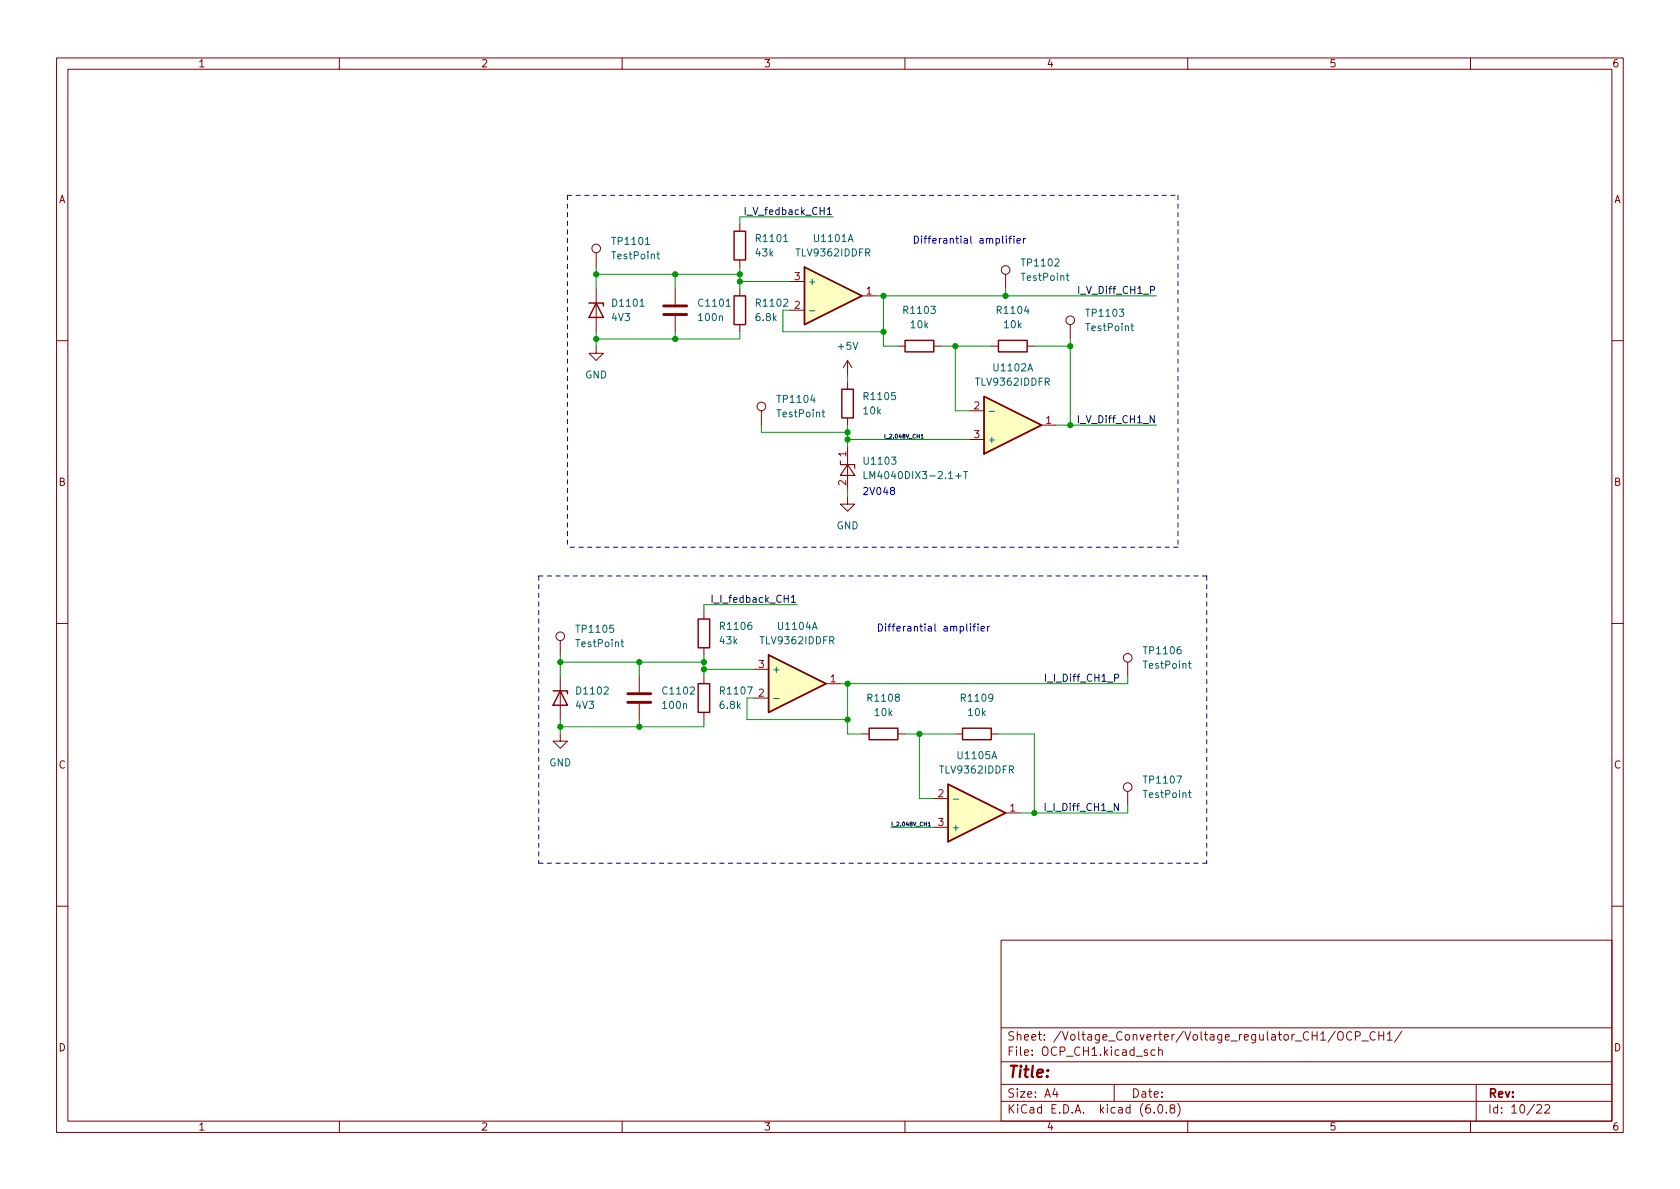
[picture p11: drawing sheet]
<svg xmlns="http://www.w3.org/2000/svg" width="297mm" height="210mm" viewBox="0 0 297 210" stroke-linecap="round" stroke-linejoin="round" font-family="sans-serif">
<g fill="none" stroke="#840000" stroke-width=".18">
<path d="M10 10.2h277v190.1h-277zM12 12.2h273v186.1h-273zM60 10.2v2M110 10.2v2M160 10.2v2M210 10.2v2M260 10.2v2M130.8 39.6v1.3M105.4 44.7v2.5M105.4 51v7.7M119.4 51v2.8M119.4 55.9v2.8"/>
<path d="M130.8 46v1.2M130.8 51v1.3M130.8 57.4v1.3M139.7 54.9h2.5M139.7 49.8h2.5M152.4 52.3h2.5M177.8 48.5v2.5M189.2 57.4v2.5M10 60.2h2M105.4 61.2v1.3h1.3l-1.3 1.2-1.3-1.2h1.3M134.6 72.6v2.6M149.9 79v7.6"/>
<path d="M149.9 63.7v2.6M149.9 67.6v1.2M149.9 73.9v1.3M149.9 63.7l-.8 1.3M149.9 63.7l.7 1.3M158.7 61.2h1.3M165.1 61.2h1.3M171.4 72.6h2.6M171.4 77.7h2.6M175.3 61.2h1.2M181.6 61.2h1.3M184.1 75.2h2.6"/>
<path d="M285 60.2h2M149.9 87.9v1.2h1.2l-1.2 1.3-1.3-1.3h1.3M10 110.2h2M99.1 113.3v2.5M99.1 119.6v7.6M113 119.6v2.8M124.5 108.2v1.3M124.5 114.5v1.3M124.5 119.6v1.3M133.3 118.4h2.6M199.4 117.1v2.5M285 110.2h2"/>
<path d="M99.1 129.8v1.3h1.2l-1.2 1.2-1.3-1.2h1.3M113 124.5v2.7M124.5 126v1.2M133.3 123.4h2.6M146 120.9h2.6M152.4 129.8h1.3M158.7 129.8h1.3M168.9 129.8h1.3M175.3 129.8h1.2M199.4 139.9v2.6M165.1 141.2h2.5M165.1 146.3h2.5"/>
<path d="M177.8 143.8h2.5M10 160.2h2M177 166.3h108v32h-108zM285 160.2h2M60 198.3v2M110 198.3v2M160 198.3v2M177 194.8h108M177 191.8h108M177 187.8h108M177 181.8h108M186.5 192.5l-.4 1h1"/>
<path d="M186.9 193v1M197 191.8v3M202.9 185.7l-.4-.1-.2 .2 .1 .3 .5 .1v.4h-.6M204.1 196.7v.1M204.2 185.7l-.4-.1-.3 .3v.4l.1 .3h.6M204.9 185.8l.2-.2 .3 .1 .1 .9M204.9 185.1v1.5M204.9 195.4l.2-.1a.81 .81 0 0 1 .6 .7 .81 .81 0 0 1-.3 .8h-.2a.81 .81 0 0 1-.6-.6 .81 .81 0 0 1 .3-.8zM206.2 196.7v.1M207.1 196l-.2-.3v-.2l.2-.2 .5 .1 .1 .2-.1 .2-.6 .2-.1 .3v.4l.2 .1h.5l.1-.3-.1-.4-.2-.1M208.2 195.1a1.72 1.72 0 0 1 0 2.3M210 198.3v2"/>
<path d="M236.7 182.5a.5 .5 0 0 1 .5 0 .5 .5 0 0 1 .3 .4v.5a.5 .5 0 0 1-.5 .6 .5 .5 0 0 1-.5-.6v-.5zM239 182.6a.6 .6 0 0 0-.7 0 .6 .6 0 0 0-.2 .7 .56 .56 0 0 0 .3 .6 .56 .56 0 0 0 .6-.1M239.6 183.2l.8-.1 .1-.2-.1-.3-.2-.2h-.6v1.5M240.8 184.1h1.1M243.1 182.6a.6 .6 0 0 0-.7 0 .6 .6 0 0 0-.2 .7 .56 .56 0 0 0 .3 .6 .56 .56 0 0 0 .6-.1M243.8 182.4v1.5M243.8 183.1h.8M244.6 182.4v1.5M245.3 182.9l.4-.5v1.5M245.3 183.9h.8M247.9 182.4l-1.3 1.9M260 198.3v2"/>
<path d="M261 191.8v6.5M271.7 195.5l.6-.2 .2 .2 .1 .3-.9 1h.9M273.1 195.5l.6-.2 .2 .2 .1 .3-.9 1h.9"/>
<circle cx="105.4" cy="43.9" r=".76"/>
<circle cx="177.8" cy="47.7" r=".76"/>
<circle cx="189.2" cy="56.6" r=".76"/>
<circle cx="134.6" cy="71.9" r=".76"/>
<circle cx="99.1" cy="112.5" r=".76"/>
<circle cx="199.4" cy="116.3" r=".76"/>
<circle cx="199.4" cy="139.2" r=".76"/>
</g>
<g fill="none" stroke="#006464" stroke-width=".18">
<path d="M116.1 44.9h.5M116.3 44.5v1.1l.3 .2M143.1 54.9h1M188.5 48.7h.5M188.7 48.3v1.1l.3 .2M200 57.6h.4M200.1 57.2v1.1l.3 .2M145.3 72.9h.5M145.5 72.5v1l.3 .2M174.9 72.7h.9M152.8 83.4v1.2h.6M170.4 83.4h.7"/>
<path d="M170.7 83.4v1.2M109.8 113.5h.5M110 113.1v1.1l.3 .2M210.1 117.3h.5M210.3 116.9v1.1l.3 .2M136.8 123.5h.9M210.3 139.8v1l.3 .2M168.5 141.3h1M210.1 140.2h.5"/>
</g>
<g fill="none" stroke="#840000" stroke-width=".25">
<path d="M104.1 53.6h2.6v.5M105.4 53.6l1.3 2.5h-2.6zM129.8 40.9h2v5.1h-2zM129.8 52.3h2v5.1h-2zM142.2 47.2l10.2 5.1-10.2 5.1zM148.8 68.8h2.1v5.1h-2.1zM160 60.2h5.1v2h-5.1zM174 70.1l10.1 5.1-10.1 5.1zM176.5 60.2h5.1v2h-5.1zM123.4 109.5h2.1v5h-2.1zM135.9 115.8l10.1 5.1-10.1 5.1zM97.8 122.2h2.5v.5"/>
<path d="M99.1 122.2l1.2 2.5h-2.5zM123.4 120.9h2.1v5.1h-2.1zM153.7 128.8h5v2h-5zM167.6 138.7l10.2 5.1-10.2 5zM170.2 128.8h5.1v2h-5.1z"/>
</g>
<g fill="#ffffc2" stroke="#ffffc2" stroke-width=".18">
<path d="M167.6 138.7l10.2 5.1-10.2 5z"/>
<path d="M142.2 47.2l10.2 5.1-10.2 5.1z"/>
<path d="M135.9 115.8l10.1 5.1-10.1 5.1z"/>
<path d="M174 70.1l10.1 5.1-10.1 5.1z"/>
</g>
<path d="M148.6 81.5v.7h2.5v.6M149.9 82.2l1.2 1.9h-2.5z" fill="none" stroke="#840000" stroke-width=".2"/>
<path d="M117.3 55.6h4.1M117.3 54.1h4.1M111 124.2h4.1M111 122.7h4.1" fill="none" stroke="#840000" stroke-width=".51"/>
<path d="M131.8 36.7v1.2M190.7 50.6v1.3M162.9 77l.2-.2v.7M162.9 77.5h.4M125.9 105.2v1.3M126.2 106.6h1M184.9 119.2v1.3M164.1 145.6l.2-.2v.7M164.1 146.1h.4M184.8 142.1v1.2" fill="none" stroke="#0f0f0f" stroke-width=".18"/>
<g fill="none" stroke="#0000c2" stroke-width=".18">
<path d="M177.9 41.7v.2M177.9 42.2v.8M178.4 42.2h.4M178.8 41.7l-.3 .2v1.1M179.3 41.7v.2M179.3 42.2v.8M179.8 42.6l.6-.1v-.3h-.4l-.2 .2 .1 .6h.5M181 42.2v.8M181.3 42.2l-.3 .2M157.7 86.7l-.3-.2 .1-.2 .2-.1 .3 .1 .2 .1-.1 .2-.5 .2-.2 .2v.2l.3 .3h.2l.3-.3-.1-.3-.2-.2M171.6 110.3v.1M171.6 110.8v.8"/>
<path d="M172 110.8h.5M172.5 110.3l-.3 .2v1.1M172.9 110.3v.1M172.9 110.8v.8M173.5 111.2l.6-.1-.1-.3h-.4l-.1 .1v.6h.5M174.6 110.8v.8M175 110.8l-.4 .2"/>
</g>
<path d="M100.3 34.5v62.3M100.3 34.5h108M208.3 34.5v62.3M208.3 96.8h-108M95.2 101.8h118.2M95.2 101.8v50.8M213.4 101.8v50.8M213.4 152.6h-118.2" fill="none" stroke="#0000c2" stroke-width=".18" stroke-dasharray=".8 .8"/>
<g fill="none" stroke="#009600" stroke-width=".18">
<path d="M147.3 38.3h-16.5v1.3M105.4 47.2v3.8M105.4 58.7v2.5M105.4 48.5h25.4M119.4 48.5v2.5M119.4 58.7v1.2M130.8 58.7v1.2h-25.4M130.8 47.2v3.8M130.8 49.8h8.9M139.7 54.9h-1.3v3.8h17.8M154.9 52.3h49.6M156.2 52.3v8.9h2.5"/>
<path d="M177.8 51v1.3M189.2 59.9v15.3M134.6 75.2v1.2h15.3M149.9 66.3v1.3M149.9 75.2v3.8M149.9 77.7h21.5M166.4 61.2h8.9M168.9 61.2v11.4h2.5M182.9 61.2h6.3M186.7 75.2h17.8M149.9 86.6v1.3M99.1 115.8v3.8"/>
<path d="M99.1 117.1h25.4M113 117.1v2.5M124.5 115.8v3.8M124.5 118.4h8.8M141 106.9h-16.5v1.3M199.4 119.6v1.3h-50.8M99.1 127.2v2.6M113 127.2v1.3M124.5 127.2v1.3h-25.4M133.3 123.4h-1.2v3.8h17.8M149.9 120.9v8.9h2.5M160 129.8h8.9"/>
<path d="M162.6 129.8v11.4h2.5M176.5 129.8h6.4v14M157.5 146.3h7.6M199.4 142.5v1.3h-19.1"/>
</g>
<g fill="#009600" stroke="#009600" stroke-width=".18">
<circle cx="149.9" cy="77.7" r=".46"/>
<circle cx="99.1" cy="128.5" r=".46"/>
<circle cx="113" cy="128.5" r=".46"/>
<circle cx="113" cy="117.1" r=".46"/>
<circle cx="99.1" cy="117.1" r=".46"/>
<circle cx="124.5" cy="117.1" r=".46"/>
<circle cx="124.5" cy="118.4" r=".46"/>
<circle cx="189.2" cy="75.2" r=".46"/>
<circle cx="162.6" cy="129.8" r=".46"/>
<circle cx="182.9" cy="143.8" r=".46"/>
<circle cx="149.9" cy="120.9" r=".46"/>
<circle cx="149.9" cy="127.2" r=".46"/>
<circle cx="149.9" cy="76.4" r=".46"/>
<circle cx="119.4" cy="59.9" r=".46"/>
<circle cx="130.8" cy="48.5" r=".46"/>
<circle cx="130.8" cy="49.8" r=".46"/>
<circle cx="105.4" cy="48.5" r=".46"/>
<circle cx="105.4" cy="59.9" r=".46"/>
<circle cx="156.2" cy="58.7" r=".46"/>
<circle cx="156.2" cy="52.3" r=".46"/>
<circle cx="119.4" cy="48.5" r=".46"/>
<circle cx="177.8" cy="52.3" r=".46"/>
<circle cx="168.9" cy="61.2" r=".46"/>
<circle cx="189.2" cy="61.2" r=".46"/>
</g>
<text font-size="2.8" fill="#840000" x="178" y="190.6">Title:</text>
<g font-size="2.1" fill="#840000">
<text x="178" y="184">Sheet: /Voltage_Converter/Voltage_regulator_CH1/OCP_CH1/</text>
<text x="178" y="186.7">File: OCP_CH1.kicad_sch</text>
<text x="178" y="196.9">KiCad E.D.A. kicad (6.0.8)</text>
<text x="178" y="194.1">Size: A4</text>
<text x="200" y="194.1">Date:</text>
<text x="263" y="194.1">Rev:</text>
<text x="263" y="196.9">Id: 10/22</text>
</g>
<g font-size="1.8" fill="#840000">
<text x="35" y="11.9">1</text>
<text x="85" y="11.9">2</text>
<text x="135" y="11.9">3</text>
<text x="185" y="11.9">4</text>
<text x="235" y="11.9">5</text>
<text x="285" y="11.9">6</text>
<text x="10.3" y="35.9">A</text>
<text x="285.3" y="35.9">A</text>
<text x="10.3" y="85.9">B</text>
<text x="285.3" y="85.9">B</text>
<text x="10.3" y="135.9">C</text>
<text x="285.3" y="135.9">C</text>
<text x="10.3" y="185.9">D</text>
<text x="285.3" y="185.9">D</text>
<text x="35" y="199.9">1</text>
<text x="85" y="199.9">2</text>
<text x="135" y="199.9">3</text>
<text x="185" y="199.9">4</text>
<text x="235" y="199.9">5</text>
<text x="285" y="199.9">6</text>
</g>
<g font-size="1.8" fill="#0f0f0f">
<text x="132.5" y="38">I_V_fedback_CH1</text>
<text x="191.2" y="52">I_V_Diff_CH1_P</text>
<text x="191.1" y="74.8">I_V_Diff_CH1_N</text>
<text x="126.8" y="106.6">I_I_fedback_CH1</text>
<text x="185.5" y="120.5">I_I_Diff_CH1_P</text>
<text x="185.4" y="143.4">I_I_Diff_CH1_N</text>
</g>
<g font-size="1.8" fill="#006464">
<text x="108.4" y="45.8">TestPoint</text>
<text x="108.5" y="43.3">TP1101</text>
<text x="133.7" y="45.3">43k</text>
<text x="133.9" y="42.8">R1101</text>
<text x="141" y="45.3">TLV9362IDDFR</text>
<text x="144.1" y="42.8">U1101A</text>
<text x="180.9" y="47.1">TP1102</text>
<text x="142.7" y="50.4">+</text>
<text x="180.7" y="49.7">TestPoint</text>
<text x="108.2" y="56.8">4V3</text>
<text x="108.5" y="54.2">D1101</text>
<text x="123.6" y="56.8">100n</text>
<text x="123.7" y="54.2">C1101</text>
<text x="133.7" y="56.8">6.8k</text>
<text x="133.9" y="54.2">R1102</text>
<text x="160" y="55.5">R1103</text>
<text x="161.1" y="58">10k</text>
<text x="176.5" y="55.5">R1104</text>
<text x="177.6" y="58">10k</text>
<text x="192.2" y="58.5">TestPoint</text>
<text x="192.3" y="56">TP1103</text>
<text x="148.3" y="61.8">+5V</text>
<text x="175.8" y="65.7">U1102A</text>
<text x="103.4" y="66.9">GND</text>
<text x="137.7" y="71.2">TP1104</text>
<text x="152.9" y="70.7">R1105</text>
<text x="172.7" y="68.2">TLV9362IDDFR</text>
<text x="137.6" y="73.8">TestPoint</text>
<text x="152.7" y="73.3">10k</text>
<text x="153" y="82.2">U1103</text>
<text x="174.5" y="78.4">+</text>
<text x="154.1" y="84.7">LM4040DIX3-2.1+T</text>
<text x="147.9" y="93.6">GND</text>
<text x="102.1" y="111.9">TP1105</text>
<text x="127.3" y="113.9">43k</text>
<text x="127.5" y="111.4">R1106</text>
<text x="134.6" y="113.9">TLV9362IDDFR</text>
<text x="137.7" y="111.4">U1104A</text>
<text x="102" y="114.4">TestPoint</text>
<text x="136.4" y="119">+</text>
<text x="202.3" y="118.2">TestPoint</text>
<text x="202.5" y="115.7">TP1106</text>
<text x="101.9" y="125.3">4V3</text>
<text x="102.1" y="122.8">D1102</text>
<text x="117.3" y="125.3">100n</text>
<text x="117.4" y="122.8">C1102</text>
<text x="127.4" y="125.3">6.8k</text>
<text x="127.5" y="122.8">R1107</text>
<text x="153.6" y="124.1">R1108</text>
<text x="170.1" y="124.1">R1109</text>
<text x="154.7" y="126.6">10k</text>
<text x="171.2" y="126.6">10k</text>
<text x="97.1" y="135.5">GND</text>
<text x="166.4" y="136.8">TLV9362IDDFR</text>
<text x="169.5" y="134.2">U1105A</text>
<text x="202.3" y="141.1">TestPoint</text>
<text x="202.5" y="138.6">TP1107</text>
<text x="168.1" y="146.9">+</text>
</g>
<g font-size="1.8" fill="#0000c2">
<text x="161.3" y="43.1">Differantial amplifier</text>
<text x="152.4" y="87.5">2V048</text>
<text x="154.9" y="111.7">Differantial amplifier</text>
</g>
<g font-size="1.8" fill="#a90000">
<text x="140.5" y="49.5">3</text>
<text x="153.2" y="52.1">1</text>
<text x="140.5" y="54.6">2</text>
<text x="172.2" y="72.4">2</text>
<text x="172.2" y="77.5">3</text>
<text x="184.9" y="74.9">1</text>
<text x="149.6" y="80.8" transform="rotate(-90 149.6 80.8)">1</text>
<text x="149.6" y="85.8" transform="rotate(-90 149.6 85.8)">2</text>
<text x="134.1" y="118.1">3</text>
<text x="134.1" y="123.2">2</text>
<text x="146.8" y="120.6">1</text>
<text x="165.9" y="141">2</text>
<text x="178.6" y="143.5">1</text>
<text x="165.9" y="146">3</text>
</g>
<g font-size="1" fill="#0f0f0f">
<text x="156.2" y="77.5">I_2.048V_CH1</text>
<text x="157.5" y="146.1">I_2.048V_CH1</text>
</g>
</svg>
